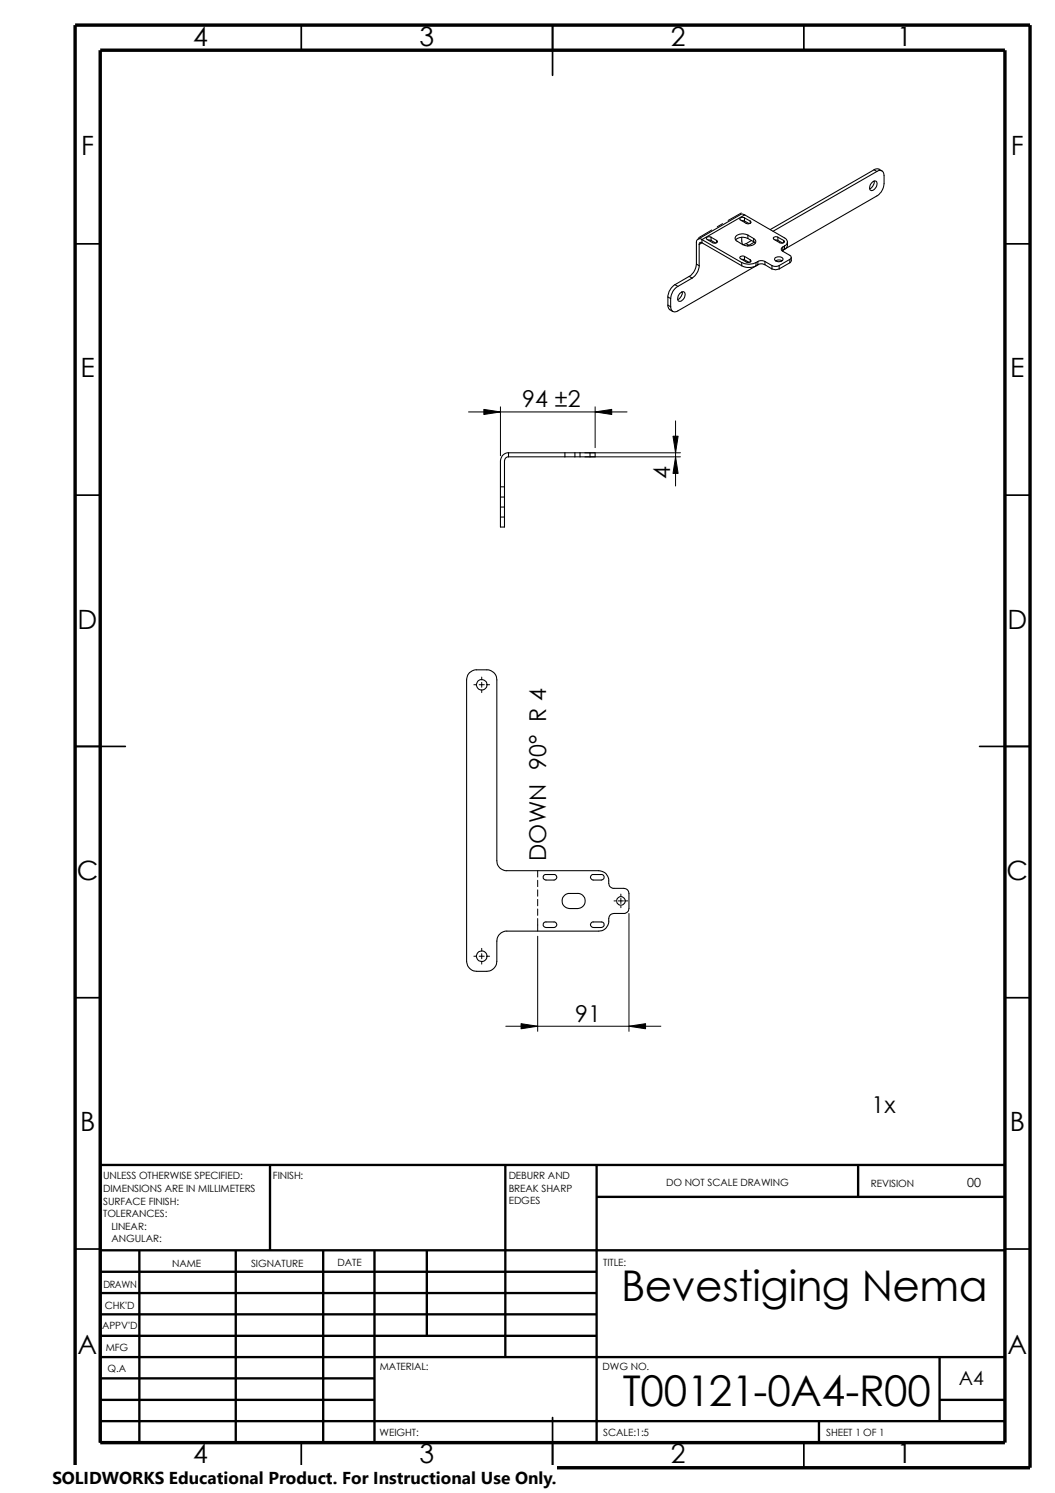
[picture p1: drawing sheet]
<svg xmlns="http://www.w3.org/2000/svg" width="210mm" height="297mm" viewBox="0 0 210 297" stroke-linecap="round" stroke-linejoin="round" font-family="sans-serif">
<g fill="none" stroke="#000" stroke-width=".34">
<path d="M59.9 5v5M109.9 5v10M159.9 5v5M14.9 48.5h5M199.9 48.5h5M14.9 98.5h5M199.9 98.5h5M14.9 148.5h10M194.9 148.5h10M14.9 198.5h5M199.9 198.5h5M14.9 248.5h5"/>
<path d="M199.9 248.5h5M59.9 287v5M109.9 282v10M159.9 287v5"/>
</g>
<g fill="none" stroke="#000" stroke-width=".47">
<path d="M53.7 231.8v17M100.5 231.8v38.2M118.7 231.8v55.2M118.7 238.1h81.2M170.7 231.8v6.3M199.9 231.8h-180v55.2M19.9 253h98.8M19.9 257.3h98.8M19.9 248.8h180M27.7 248.8v38.2M46.9 248.8v38.2M64.3 248.8v38.2"/>
<path d="M74.5 248.8v38.2M84.9 248.8v17M19.9 270h180M19.9 278.5h54.6M19.9 261.5h98.8M19.9 274.2h54.6M19.9 265.8h98.8M186.9 270v12.7M186.9 278.5h13M19.9 282.7h180M162.9 282.7v4.3"/>
</g>
<path d="M14.9 5h190v287h-190zM19.9 10h180v277h-180z" fill="none" stroke="#000" stroke-width=".68" stroke-linecap="butt"/>
<g fill="none" stroke="#000" stroke-width=".21">
<path d="M173.4 36.4a.55 .55 0 0 1 .5-.4 .55 .55 0 0 1 .6 .3 1.34 1.34 0 0 1-1.2 1.6 .98 .98 0 0 1 .1-1.5zM173.9 36a1.52 1.52 0 0 1-.9 1.5M173.9 33.8l.6-.2 1 .4M173.9 33.8l.6 .3M173.9 33.8l-20.7 11.9M174.5 34.1a.86 .86 0 0 1 1-.1 .86 .86 0 0 1 .4 .9v1.6a3.1 3.1 0 0 1-1.4 2.5l-18.8 10.8M174.5 34.1l-20.7 11.9M132.9 59.1l.5 .3M132.9 59.1v1.6M133.4 59.4v1.6M134.3 56.6a3.3 3.3 0 0 0-1.4 2.5M134.3 56.6l.6 .4"/>
<path d="M134.9 57a2.98 2.98 0 0 0-1.5 2.4M135.3 58.4a.6 .6 0 0 1 .9-.3 .6 .6 0 0 1 0 1 1.16 1.16 0 0 1-1.2 .8 1.19 1.19 0 0 1 .3-1.5zM135.7 58.1a1.52 1.52 0 0 1-.9 1.5M137.1 55l.6 .3M137.1 55l-2.8 1.6M137.7 55.3l-2.8 1.7M138.6 52.5a3.1 3.1 0 0 1-1.5 2.5M138.6 52.5l.5 .4M139.1 52.9a3.3 3.3 0 0 1-1.4 2.4M139.1 48.6v4.3M139.7 47.7a.66 .66 0 0 0-.8-.1 .66 .66 0 0 0-.3 .7v4.2M139.7 48.3a.34 .34 0 0 0-.4 0 .34 .34 0 0 0-.2 .3"/>
<path d="M139.7 47.7l7.9 4.5M139.7 47.7v.6M139.7 48.3l7.9 4.6M139.7 48.3l-.6 .3M140.9 47.8h.6M141.5 47.2a.6 .6 0 0 0-1 .3l1.3 .8a.49 .49 0 0 0 .6 .1 .49 .49 0 0 0 .3-.5l-.1-.1M141.5 47.2l1.1 .6M141.5 47.2v.6M141.5 47.8l.9 .5M142.6 47.8v.5M147.6 52.2a3.1 3.1 0 0 0 2.8 0M147.6 52.9a3 3 0 0 0 2.8 0"/>
<path d="M147.6 51.6l.5 .1M147.6 47.2l.1 1.4M147.6 43.9l.5 .1M147.6 52.2v.7M148.1 43.3a.51 .51 0 0 0-.6-.1 .51 .51 0 0 0-.3 .5l1.3 .7a.65 .65 0 0 0 .9-.2l-.1-.2M148.1 51a.53 .53 0 0 0-.5-.1 .53 .53 0 0 0-.4 .5l1.3 .7a.6 .6 0 0 0 .9-.2l-.1-.2M148.1 43.3l1.2 .7M148.1 51l1.2 .7M148.1 43.3v.7M148.1 51v.7M148.1 51.7l1 .5M148.1 44l1 .5"/>
<path d="M148.2 42.8l7.9 4.5a.84 .84 0 0 1 .6 .8 .84 .84 0 0 1-.6 .8M148.2 42.8l-.4-.2-.4 .1-8.5 4.9M148.2 42.8l-8.5 4.9M148.5 48.5l-.7 .1M148.5 48.5l.5 .3M148.8 46.8a1.9 1.9 0 0 0-2.5 .5l.2 .6 1.3 .8a1.94 1.94 0 0 0 2.6-.6l-.1-.3-.4-.3M148.8 47.5a2.16 2.16 0 0 0-2.5 .3M148.8 46.8l1.1 .7M148.8 46.8v.7M148.8 47.5l1.1 .6M149 48.8l-.3 .1M149.3 44v.4"/>
<path d="M149.3 51.7v.4M149.5 47.8l-1 .7M149.9 48.1l.3 .3M149.9 47.5v.6M150.1 48.2l-1.1 .6M150.4 52.2v.7M150.8 52l.5-.1 .9 .1M150.8 52.7l.5-.2 .9 .2M150.8 52l-.4 .2M150.8 52v.7M150.8 52.7l-.4 .2M150.8 52.7l-15.9 9.1a.86 .86 0 0 1-1 .2 .86 .86 0 0 1-.5-1"/>
<path d="M152.2 52l1.4 .8M152.2 52v.7M152.2 52.7l1.4 .8M153.6 52.8l.5 .2 .9-.2M153.6 53.5a1.61 1.61 0 0 0 1.4 0M153.6 52.8v.7M154.2 51.4a1.02 1.02 0 0 1 1.6 .2 .9 .9 0 0 1-.9 .5 .9 .9 0 0 1-.8-.6zM154.2 47.8h.6M154.3 51.9l.5-.2 .8 .2M154.8 47.2a.57 .57 0 0 0-.9 .3l1.3 .8a.49 .49 0 0 0 .5 .1 .49 .49 0 0 0 .3-.5l-.1-.1M154.8 47.2l1.1 .6M154.8 47.2v.6"/>
<path d="M154.8 47.8l.9 .5M155 52.8v.7M155.7 49.1l-.3 .3 .1 .4 1.6 1a.42 .42 0 0 1 .3 .4 .42 .42 0 0 1-.3 .4M155.7 49.1v.7M155.7 49.8l-.1 .1M155.9 47.8v.5M156.1 48.9l-.4 .2M156.1 48.9v.7M156.1 49.6l-.4 .2M156.7 48.1l-.1 .9-.5 .6M157.1 51.6l-2.1 1.2M157.1 51.6v.7"/>
<path d="M157.1 52.3l-2.1 1.2M157.4 51.2v.7l-.3 .4M132.9 60.7l.1 .5a1.18 1.18 0 0 0 .9 .8M132.9 60.7l.5 .3M99.6 98.9h.8M99.6 96.9h.8M101.2 90.1a1.65 1.65 0 0 0-1.6 1.6v13.2h.8v-13.2a.79 .79 0 0 1 .8-.8M101.2 90.1v.8M101.2 90.1h17.2v.8h-17.2M112.4 90.1v.8M114.4 90.1v.8M115.4 90.1v.8"/>
<path d="M117.4 90.1v.8M99.6 102.9h.8M99.6 100.9h.8M93.4 133.8l1.1-.5h2.4a1.95 1.95 0 0 1 1.9 2v35.9a1.95 1.95 0 0 0 2 2h18.3a2.23 2.23 0 0 1 2.1 2.7l.1 .4 .6 .4h2.2a1.01 1.01 0 0 1 1 1.1v3a1.01 1.01 0 0 1-1 .9h-2a1.29 1.29 0 0 0-1 1.9 1.99 1.99 0 0 1-2 1.7h-18.3a2.02 2.02 0 0 0-2 1.9v4.1a2.02 2.02 0 0 1-1.9 2h-2.1a2.02 2.02 0 0 1-2-2v-56l.2-1zM108.2 174.2l.3-.2h1.7a.55 .55 0 0 1 .6 .5 .55 .55 0 0 1-.6 .6l-1.7-.1-.4-.3zM112.3 178.1l.8-.3h1.8a1.5 1.5 0 0 1 1.5 1.5 1.5 1.5 0 0 1-1.5 1.5h-1.6a1.51 1.51 0 0 1-1.4-1 1.51 1.51 0 0 1 .4-1.7zM117.6 174.2l.3-.2h1.9a.58 .58 0 0 1 .4 .7l-.6 .4h-1.6l-.5-.4zM108.2 183.6l.3-.2h1.7a.55 .55 0 0 1 .6 .6 .55 .55 0 0 1-.6 .5h-1.7l-.4-.4zM117.6 183.6l.3-.2h1.9a.58 .58 0 0 1 .4 .7l-.6 .4h-1.6l-.5-.4z"/>
<circle cx="95.8" cy="136.2" r="1.06"/>
<circle cx="123.5" cy="179.2" r=".85"/>
<circle cx="95.8" cy="190.3" r="1.06"/>
</g>
<g fill="none" stroke="#000" stroke-width=".2">
<path d="M141.6 45.8l-2.6 1.5M143.8 44.5l-1.1 .6M147.5 42.4l-2.6 1.5M93.2 82h31.6M96.3 81.4l3.3 .6-3.3 .5zM99.6 80.9v9.8M116.4 90.1h19M116.4 90.9h19M118.4 82l3.3-.6v1.1zM118.4 80.9v8.2M133.9 86.8h1l-.5 3.3zM134.4 90.9l.5 3.3h-1z"/>
<path d="M134.4 83.7v13M94.3 136.2h.5M95.3 136.2h1.1M95.8 134.7v.6M95.8 135.8v.9M95.8 137.2v.6M96.9 136.2h.5M107 173.2v1.3M107 175.1v1.3M107 177v1.3M107 178.9v1.3M122.2 179.2h.3"/>
<path d="M123 179.2h1M123.5 177.9v.4M123.5 178.7v1M124.5 179.2h.4M94.3 190.2h.5M95.3 190.2h1.1M95.8 188.7v.5M95.8 189.7v1.1M95.8 191.3v.5M96.9 190.2h.5M107 180.8v1.3M107 182.8v2.5"/>
<path d="M107 186.3v18.9M123.5 180.3v.3M125.1 181.7v23.5M100.6 204.2h30.9M103.7 203.7l3.3 .5-3.3 .5zM125.1 204.2l3.3-.5v1z"/>
</g>
<path d="M96.3 81.4l3.3 .6-3.3 .5zM118.4 82l3.3-.6v1.1zM133.9 86.8h1l-.5 3.3zM134.4 90.9l.5 3.3h-1zM103.7 203.7l3.3 .5-3.3 .5zM125.1 204.2l3.3-.5v1z" fill="#000"/>
<path d="M10.4 291.5h100.4v5.5h-100.4z" fill="#fff"/>
<g font-size="8.4">
<text x="123.6" y="258.7">Bevestiging Nema</text>
<text x="123.9" y="279.7">T00121-0A4-R00</text>
</g>
<g font-size="5.3">
<text x="38.4" y="9.1">4</text>
<text x="83.4" y="9.1">3</text>
<text x="133.5" y="9.1">2</text>
<text x="178.5" y="9.1">1</text>
<text x="16.1" y="30.9">F</text>
<text x="201.1" y="30.9">F</text>
<text x="16" y="75.1">E</text>
<text x="201" y="75.1">E</text>
<text x="15.5" y="125.1">D</text>
<text x="200.4" y="125.1">D</text>
<text x="15.3" y="175.1">C</text>
<text x="200.3" y="175.1">C</text>
<text x="15.9" y="225.1">B</text>
<text x="200.9" y="225.1">B</text>
<text x="15.5" y="269.3">A</text>
<text x="200.4" y="269.3">A</text>
<text x="38.4" y="291.1">4</text>
<text x="83.4" y="291.1">3</text>
<text x="133.5" y="291.1">2</text>
<text x="178.5" y="291.1">1</text>
</g>
<g font-size="4.6">
<text x="103.9" y="81">94 ±2</text>
<text x="133.3" y="95.4" transform="rotate(-90 133.3 95.4)">4</text>
<text x="108.7" y="171.3" transform="rotate(-90 108.7 171.3)">DOWN 90° R 4</text>
<text x="114.4" y="203.2">91</text>
<text x="173.4" y="221.4">1x</text>
</g>
<text font-size="3.9" x="190.8" y="275.5">A4</text>
<text font-size="3.4" x="10.4" y="295.2">SOLIDWORKS Educational Product. For Instructional Use Only.</text>
<text font-size="2.5" x="192.4" y="236.2">00</text>
<g font-size="2">
<text x="20.5" y="234.7">UNLESS OTHERWISE SPECIFIED:</text>
<text x="20.5" y="237.2">DIMENSIONS ARE IN MILLIMETERS</text>
<text x="20.5" y="239.6">SURFACE FINISH:</text>
<text x="54.3" y="234.7">FINISH:</text>
<text x="101.2" y="234.6">DEBURR AND</text>
<text x="101.2" y="237.1">BREAK SHARP</text>
<text x="101.2" y="239.6">EDGES</text>
<text x="132.5" y="236">DO NOT SCALE DRAWING</text>
<text x="173.3" y="236.2">REVISION</text>
<text x="20.5" y="242.1">TOLERANCES:</text>
<text x="22.2" y="244.6">LINEAR:</text>
<text x="22.2" y="247.1">ANGULAR:</text>
<text x="67.1" y="252">DATE</text>
<text x="120" y="252">TITLE:</text>
<text x="20.6" y="256.2">DRAWN</text>
<text x="34.2" y="252.1">NAME</text>
<text x="50" y="252">SIGNATURE</text>
<text x="20.9" y="260.4">CHK'D</text>
<text x="20.3" y="264.5">APPV'D</text>
<text x="21" y="268.9">MFG</text>
<text x="21.4" y="273">Q.A</text>
<text x="75.6" y="272.6">MATERIAL:</text>
<text x="119.9" y="272.6">DWG NO.</text>
<text x="75.5" y="285.6">WEIGHT:</text>
<text x="120" y="285.7">SCALE:1:5</text>
<text x="164.4" y="285.7">SHEET 1 OF 1</text>
</g>
</svg>
